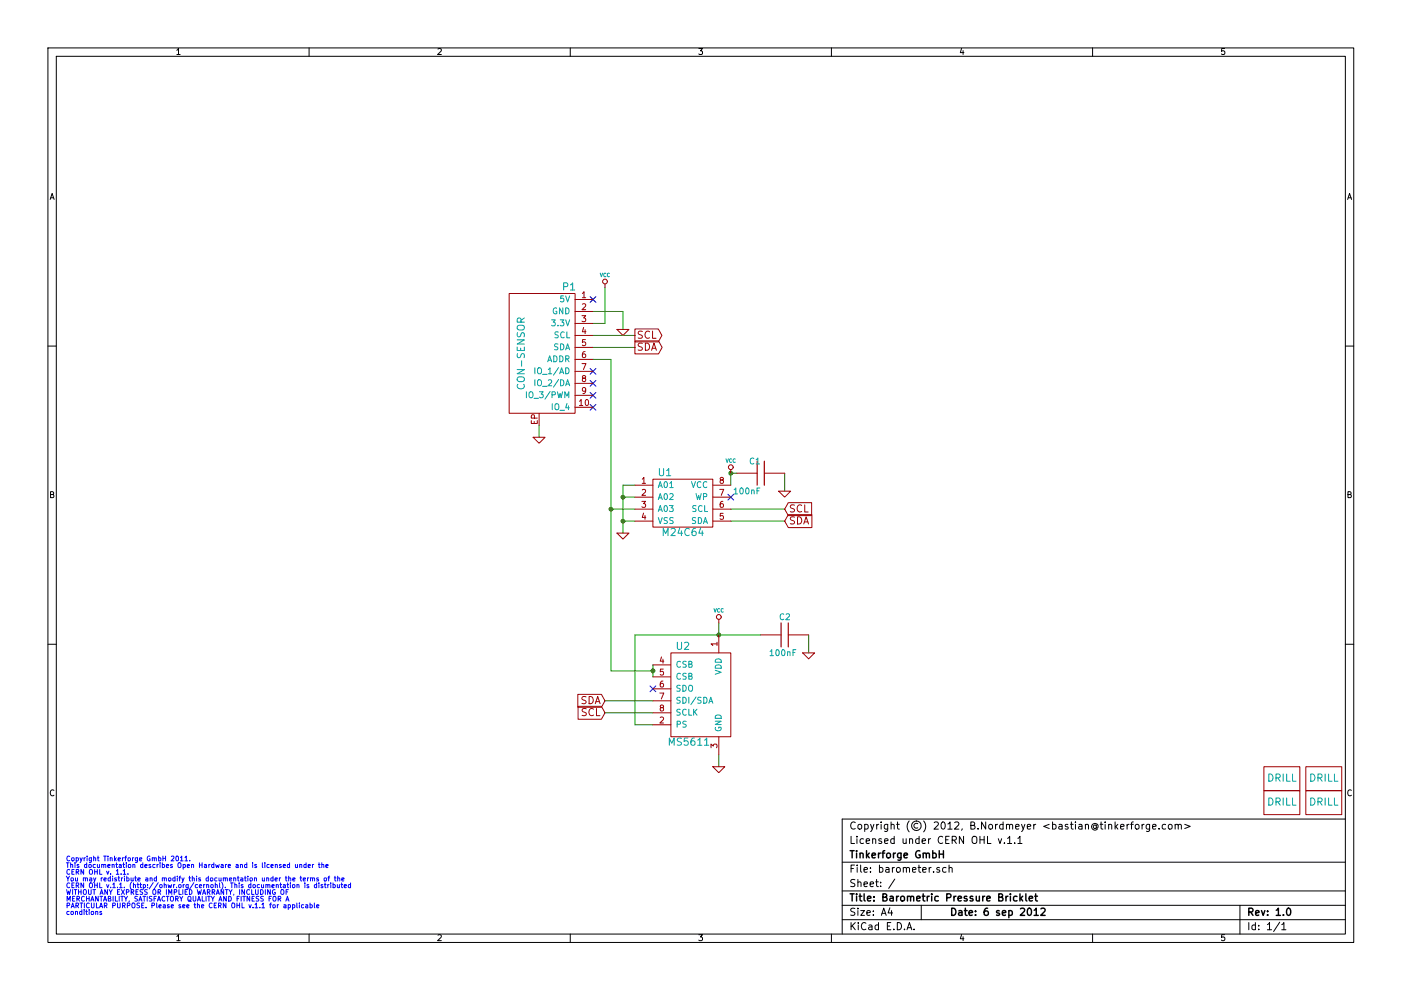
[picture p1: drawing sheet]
EESchema Schematic File Version 2  date Do 06 Sep 2012 17:10:09 CEST
LIBS:power
LIBS:device
LIBS:transistors
LIBS:conn
LIBS:linear
LIBS:regul
LIBS:74xx
LIBS:cmos4000
LIBS:adc-dac
LIBS:memory
LIBS:xilinx
LIBS:special
LIBS:microcontrollers
LIBS:dsp
LIBS:microchip
LIBS:analog_switches
LIBS:motorola
LIBS:texas
LIBS:intel
LIBS:audio
LIBS:interface
LIBS:digital-audio
LIBS:philips
LIBS:display
LIBS:cypress
LIBS:siliconi
LIBS:opto
LIBS:atmel
LIBS:contrib
LIBS:valves
LIBS:tinkerforge
EELAYER 25  0
EELAYER END
$Descr A4 11700 8267
encoding utf-8
Sheet 1 1
Title "Barometric Pressure Bricklet"
Date "6 sep 2012"
Rev "1.0"
Comp "Tinkerforge GmbH"
Comment1 "Licensed under CERN OHL v.1.1"
Comment2 "Copyright (©) 2011, B.Nordmeyer <bastian@tinkerforge.com>"
Comment3 ""
Comment4 ""
$EndDescr
Wire Wire Line
	6750 5450 6750 5300
Wire Wire Line
	5450 5650 5450 5550
Wire Wire Line
	5450 5950 5050 5950
Wire Wire Line
	6000 6400 6000 6300
Wire Wire Line
	5200 2750 5200 2600
Wire Wire Line
	5200 2600 4950 2600
Connection ~ 6100 3950
Wire Wire Line
	6150 3950 6100 3950
Wire Wire Line
	6550 4100 6550 3950
Wire Wire Line
	6100 4350 6550 4350
Wire Wire Line
	4950 2800 5300 2800
Connection ~ 5200 4150
Wire Wire Line
	5300 4050 5200 4050
Wire Wire Line
	5200 4050 5200 4450
Wire Wire Line
	5200 4350 5300 4350
Wire Wire Line
	4500 3650 4500 3550
Wire Wire Line
	4950 3000 5100 3000
Wire Wire Line
	5100 4250 5300 4250
Wire Wire Line
	5200 4150 5300 4150
Connection ~ 5200 4350
Wire Wire Line
	4950 2900 5300 2900
Wire Wire Line
	6100 4250 6550 4250
Wire Wire Line
	6100 3950 6100 4050
Connection ~ 5100 4250
Wire Wire Line
	4950 2700 5050 2700
Wire Wire Line
	5050 2700 5050 2400
Wire Wire Line
	6000 5300 6000 5200
Connection ~ 6000 5300
Wire Wire Line
	5450 6050 5300 6050
Wire Wire Line
	5300 6050 5300 5300
Wire Wire Line
	5300 5300 6350 5300
Wire Wire Line
	5450 5850 5050 5850
Wire Wire Line
	5450 5600 5100 5600
Wire Wire Line
	5100 5600 5100 3000
Connection ~ 5450 5600
NoConn ~ 5450 5750
NoConn ~ 4950 3100
$Comp
L MC5611 U2
U 1 1
P 6000 5800
F 0 "U2" H 5700 6200 60  0000 C CNN
F 1 "MS5611" H 5750 5400 60  0000 C CNN
F 2 "MS5611" H 4800 6150 60  0001 C CNN
	1    6000 5800
	1    0    0    -1  
$EndComp
Text Notes 550  7200 0    40   ~ 0
Copyright Tinkerforge GmbH 2011.\nThis documentation describes Open Hardware and is licensed under the\nCERN OHL v. 1.1.\nYou may redistribute and modify this documentation under the terms of the\nCERN OHL v.1.1. (http://ohwr.org/cernohl). This documentation is distributed\nWITHOUT ANY EXPRESS OR IMPLIED WARRANTY, INCLUDING OF\nMERCHANTABILITY, SATISFACTORY QUALITY AND FITNESS FOR A\nPARTICULAR PURPOSE. Please see the CERN OHL v.1.1 for applicable\nconditions\n
NoConn ~ 4950 2500
$Comp
L GND #PWR01
U 1 1
P 6000 6400
F 0 "#PWR01" H 6000 6400 30  0001 C CNN
F 1 "GND" H 6000 6330 30  0001 C CNN
	1    6000 6400
	1    0    0    -1  
$EndComp
$Comp
L GND #PWR02
U 1 1
P 6750 5450
F 0 "#PWR02" H 6750 5450 30  0001 C CNN
F 1 "GND" H 6750 5380 30  0001 C CNN
	1    6750 5450
	1    0    0    -1  
$EndComp
$Comp
L VCC #PWR03
U 1 1
P 6000 5200
F 0 "#PWR03" H 6000 5300 30  0001 C CNN
F 1 "VCC" H 6000 5300 30  0000 C CNN
	1    6000 5200
	1    0    0    -1  
$EndComp
$Comp
L C C2
U 1 1
P 6550 5300
F 0 "C2" V 6700 5250 50  0000 L CNN
F 1 "100nF" V 6400 5200 50  0000 L CNN
F 2 "0603" H 6550 5300 60  0001 C CNN
	1    6550 5300
	0    -1   -1   0   
$EndComp
Text GLabel 5050 5850 0    60   Input ~ 0
SDA
Text GLabel 5050 5950 0    60   Input ~ 0
SCL
NoConn ~ 4950 3200
$Comp
L GND #PWR04
U 1 1
P 6550 4100
F 0 "#PWR04" H 6550 4100 30  0001 C CNN
F 1 "GND" H 6550 4030 30  0001 C CNN
	1    6550 4100
	1    0    0    -1  
$EndComp
NoConn ~ 6100 4150
$Comp
L DRILL U3
U 1 1
P 10700 6500
F 0 "U3" H 10750 6550 60  0001 C CNN
F 1 "DRILL" H 10700 6500 60  0000 C CNN
F 2 "DRILL_NP" H 10700 6500 60  0001 C CNN
	1    10700 6500
	1    0    0    -1  
$EndComp
$Comp
L DRILL U4
U 1 1
P 10700 6700
F 0 "U4" H 10750 6750 60  0001 C CNN
F 1 "DRILL" H 10700 6700 60  0000 C CNN
F 2 "DRILL_NP" H 10700 6700 60  0001 C CNN
	1    10700 6700
	1    0    0    -1  
$EndComp
$Comp
L DRILL U6
U 1 1
P 11050 6700
F 0 "U6" H 11100 6750 60  0001 C CNN
F 1 "DRILL" H 11050 6700 60  0000 C CNN
F 2 "DRILL_NP" H 11050 6700 60  0001 C CNN
	1    11050 6700
	1    0    0    -1  
$EndComp
$Comp
L DRILL U5
U 1 1
P 11050 6500
F 0 "U5" H 11100 6550 60  0001 C CNN
F 1 "DRILL" H 11050 6500 60  0000 C CNN
F 2 "DRILL_NP" H 11050 6500 60  0001 C CNN
	1    11050 6500
	1    0    0    -1  
$EndComp
NoConn ~ 4950 3300
NoConn ~ 4950 3400
$Comp
L C C1
U 1 1
P 6350 3950
F 0 "C1" V 6450 3950 50  0000 L CNN
F 1 "100nF" V 6200 3950 50  0000 L CNN
F 2 "0603" H 6350 3950 60  0001 C CNN
	1    6350 3950
	0    -1   -1   0   
$EndComp
Text GLabel 6550 4350 2    60   Input ~ 0
SDA
Text GLabel 6550 4250 2    60   Input ~ 0
SCL
Text GLabel 5300 2900 2    60   Output ~ 0
SDA
Text GLabel 5300 2800 2    60   Output ~ 0
SCL
$Comp
L VCC #PWR05
U 1 1
P 6100 3950
F 0 "#PWR05" H 6100 4050 30  0001 C CNN
F 1 "VCC" H 6100 4050 30  0000 C CNN
	1    6100 3950
	1    0    0    -1  
$EndComp
$Comp
L GND #PWR06
U 1 1
P 5200 4450
F 0 "#PWR06" H 5200 4450 30  0001 C CNN
F 1 "GND" H 5200 4380 30  0001 C CNN
	1    5200 4450
	1    0    0    -1  
$EndComp
$Comp
L CAT24C U1
U 1 1
P 5700 4450
F 0 "U1" H 5550 4950 60  0000 C CNN
F 1 "M24C64" H 5700 4450 60  0000 C CNN
F 2 "SOIC8" H 5700 4450 60  0001 C CNN
	1    5700 4450
	1    0    0    -1  
$EndComp
$Comp
L VCC #PWR07
U 1 1
P 5050 2400
F 0 "#PWR07" H 5050 2500 30  0001 C CNN
F 1 "VCC" H 5050 2500 30  0000 C CNN
	1    5050 2400
	1    0    0    -1  
$EndComp
$Comp
L GND #PWR08
U 1 1
P 5200 2750
F 0 "#PWR08" H 5200 2750 30  0001 C CNN
F 1 "GND" H 5200 2680 30  0001 C CNN
	1    5200 2750
	1    0    0    -1  
$EndComp
$Comp
L GND #PWR09
U 1 1
P 4500 3650
F 0 "#PWR09" H 4500 3650 30  0001 C CNN
F 1 "GND" H 4500 3580 30  0001 C CNN
	1    4500 3650
	1    0    0    -1  
$EndComp
$Comp
L CON-SENSOR P1
U 1 1
P 4500 2950
F 0 "P1" H 4250 3500 60  0000 C CNN
F 1 "CON-SENSOR" V 4650 2950 60  0000 C CNN
F 2 "CON-SENSOR" H 4500 2950 60  0001 C CNN
	1    4500 2950
	-1   0    0    -1  
$EndComp
$EndSCHEMATC
